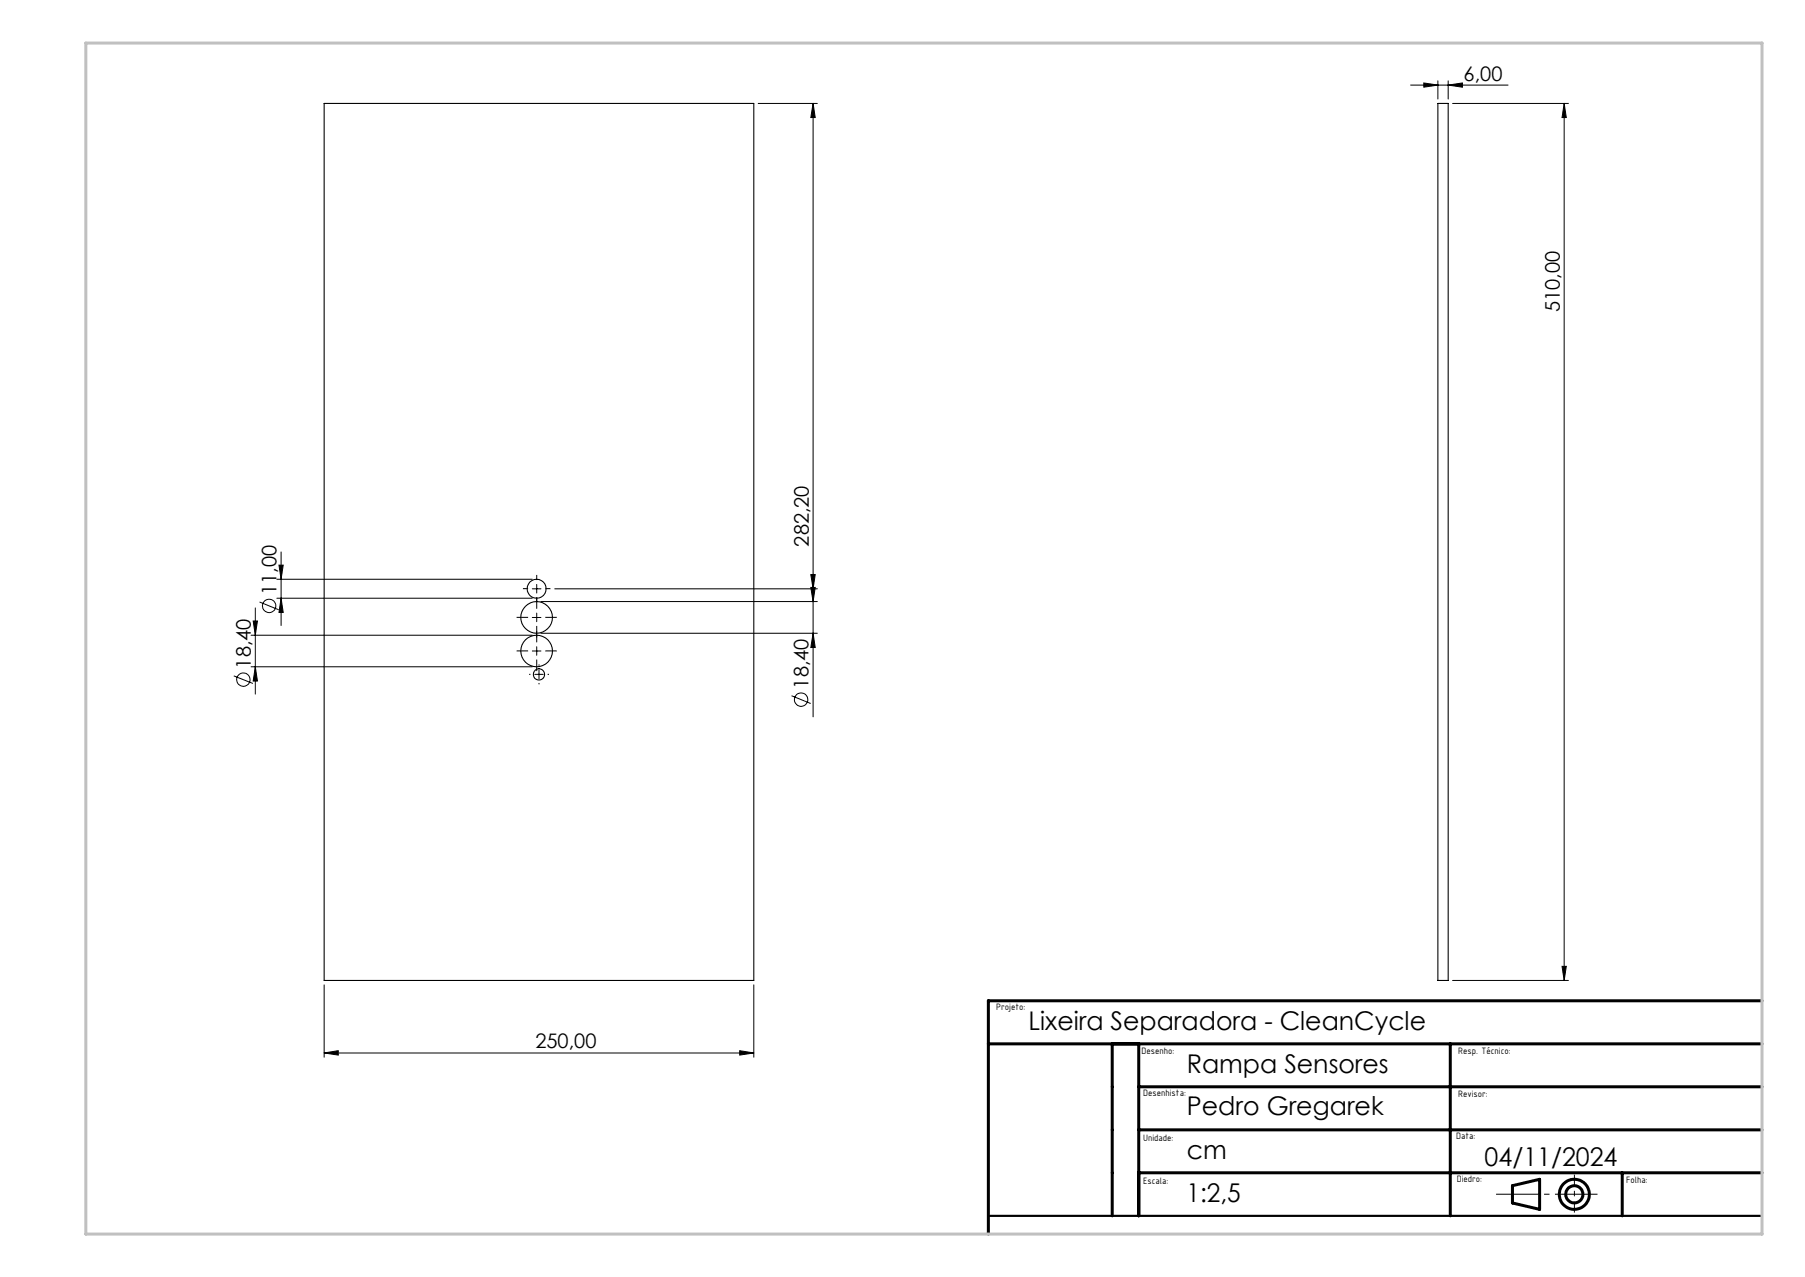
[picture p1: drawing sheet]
<svg xmlns="http://www.w3.org/2000/svg" width="420mm" height="297mm" viewBox="0 0 420 297" stroke-linecap="round" stroke-linejoin="round" font-family="sans-serif">
<g fill="none" stroke="#000" stroke-width=".25">
<path d="M75.4 24.1h100v203.9h-100zM334.6 24.1h2.4v203.9h-2.4z"/>
<circle cx="124.9" cy="136.9" r="2.21"/>
<circle cx="124.9" cy="143.6" r="3.7"/>
<circle cx="124.9" cy="151.4" r="3.7"/>
<circle cx="125.4" cy="156.9" r="1.33"/>
</g>
<g fill="none" stroke="#000" stroke-width=".23">
<path d="M328.2 19.8h22.7M331.3 19.3l3.3 .5-3.3 .5zM334.6 18.8v4.2M337 19.8l3.3-.5v1zM337 18.8v4.2M176.4 24.1h13.8M189.2 24.1l.5 3.2h-1zM189.2 24.1v142.6M338 24.1h26.9M364 24.1l.5 3.2h-1zM364 24.1v203.9M64.4 134.7h59.5"/>
<path d="M64.4 139.1h59.5M64.9 131.4h1l-.5 3.3zM65.4 139.1l.5 3.3h-1zM65.4 128.4v17.1M123.9 136.9h2M124.9 135.9v2M125.9 139.9h64.3M129.1 136.9h61.1M188.7 136.6h1l-.5 3.3zM188.7 133.6h1l-.5 3.3zM54.4 157.2l4.4 1.8M58.4 147.7h65.5"/>
<path d="M58.4 155.1h65.5M58.9 144.4h1l-.5 3.3zM59.4 155.1l.5 3.3h-1zM59.4 141.4v20M60.4 140l4.4 1.8M123.9 143.6h2M123.9 151.4h2M124.4 156.8h2M124.9 142.6v2M124.9 150.4v2M125.4 155.9v2M125.9 147.3h64.3"/>
<path d="M189.2 147.3l.5 3.3h-1zM184.2 161.8l4.4 1.8M75.4 229.1v16.8M175.4 229.1v16.8M338 228h26.9M363.5 224.8h1l-.5 3.2zM75.4 244.9l3.3-.5v1zM75.4 244.9h100M172.1 244.4l3.3 .5-3.3 .5z"/>
<circle cx="56.6" cy="158.1" r="1.56"/>
<circle cx="62.6" cy="140.9" r="1.56"/>
<circle cx="186.4" cy="162.7" r="1.55"/>
</g>
<g fill="none" stroke="#000" stroke-width=".7" stroke-linecap="butt">
<circle cx="366.3" cy="277.8" r="2.01"/>
<circle cx="366.3" cy="277.8" r="3.5"/>
</g>
<g fill="none" stroke="#000" stroke-width=".23" stroke-dasharray="15.2 1.3 1.3 1.3" stroke-linecap="butt">
<path d="M122.9 136.9h-1.2M124.9 134.9v-1.2M124.9 138.9v1.2M126.9 136.9h1.2M122.9 143.6h-2.7M122.9 151.4h-2.7M123.4 156.8h-.3M124.9 141.6v-2.7M124.9 145.6v2.7M124.9 149.4v-2.7M124.9 153.4v2.7M125.4 154.8v-.3"/>
<path d="M125.4 158.8v.4M126.9 143.6h2.7M126.9 151.4h2.7M127.4 156.8h.3"/>
</g>
<path d="M348.1 277.8h23.6" fill="none" stroke="#000" stroke-width=".23" stroke-dasharray="15.2 1.3 1.3 1.3" stroke-dashoffset="5.3" stroke-linecap="butt"/>
<path d="M366.3 273.2v8.8" fill="none" stroke="#000" stroke-width=".23" stroke-dasharray="15.2 1.3 1.3 1.3" stroke-dashoffset="12.7" stroke-linecap="butt"/>
<path d="M230 282.8h180" fill="none" stroke="#000" stroke-width=".5"/>
<path d="M410 232.8h-180v54.2M230 242.8h180M258.8 242.8v40M265 252.8h145M265 242.8v40M337.5 242.8v40M265 272.8h145M265 262.8h145M351.9 275.8l6.3-1.5v7l-6.3-1.5zM377.5 272.8v10" fill="none" stroke="#000" stroke-width=".7"/>
<path d="M20 10h390v277h-390z" fill="none" stroke="#c0c0c0" stroke-width=".7"/>
<g fill="#000">
<path d="M337 19.8l3.3-.5v1zM331.3 19.3l3.3 .5-3.3 .5z"/>
<path d="M364 24.1l.5 3.2h-1zM363.5 224.8h1l-.5 3.2z"/>
<path d="M188.7 136.6h1l-.5 3.3zM189.2 147.3l.5 3.3h-1zM58.9 144.4h1l-.5 3.3zM59.4 155.1l.5 3.3h-1zM64.9 131.4h1l-.5 3.3zM65.4 139.1l.5 3.3h-1zM189.2 24.1l.5 3.2h-1zM188.7 133.6h1l-.5 3.3z"/>
<path d="M172.1 244.4l3.3 .5-3.3 .5zM75.4 244.9l3.3-.5v1z"/>
</g>
<g font-size="6">
<text x="239.3" y="239.4">Lixeira Separadora - CleanCycle</text>
<text x="276.1" y="249.5">Rampa Sensores</text>
<text x="276.2" y="259.4">Pedro Gregarek</text>
<text x="276.2" y="269.5">cm</text>
<text x="345.5" y="271.1">04/11/2024</text>
<text x="276.1" y="279.5">1:2,5</text>
</g>
<g font-size="4.7">
<text x="340.6" y="18.8">6,00</text>
<text x="363" y="72.6" transform="rotate(-90 363 72.6)">510,00</text>
<text x="188.2" y="127.1" transform="rotate(-90 188.2 127.1)">282,20</text>
<text x="64.4" y="138.3" transform="rotate(-90 64.4 138.3)">11,00</text>
<text x="58.4" y="155.5" transform="rotate(-90 58.4 155.5)">18,40</text>
<text x="188.1" y="160.1" transform="rotate(-90 188.1 160.1)">18,40</text>
<text x="124.6" y="243.8">250,00</text>
</g>
<g font-size="2.3">
<text x="231.8" y="235">Projeto:</text>
<text x="265.6" y="245.1">Desenho:</text>
<text x="339.3" y="245.2">Resp. Técnico:</text>
<text x="266" y="255">Desenhista:</text>
<text x="339.3" y="255.1">Revisor:</text>
<text x="266" y="265.4">Unidade:</text>
<text x="338.8" y="265">Data:</text>
<text x="266" y="275.3">Escala:</text>
<text x="339" y="274.8">Diedro:</text>
<text x="378.4" y="275.2">Folha:</text>
</g>
</svg>
